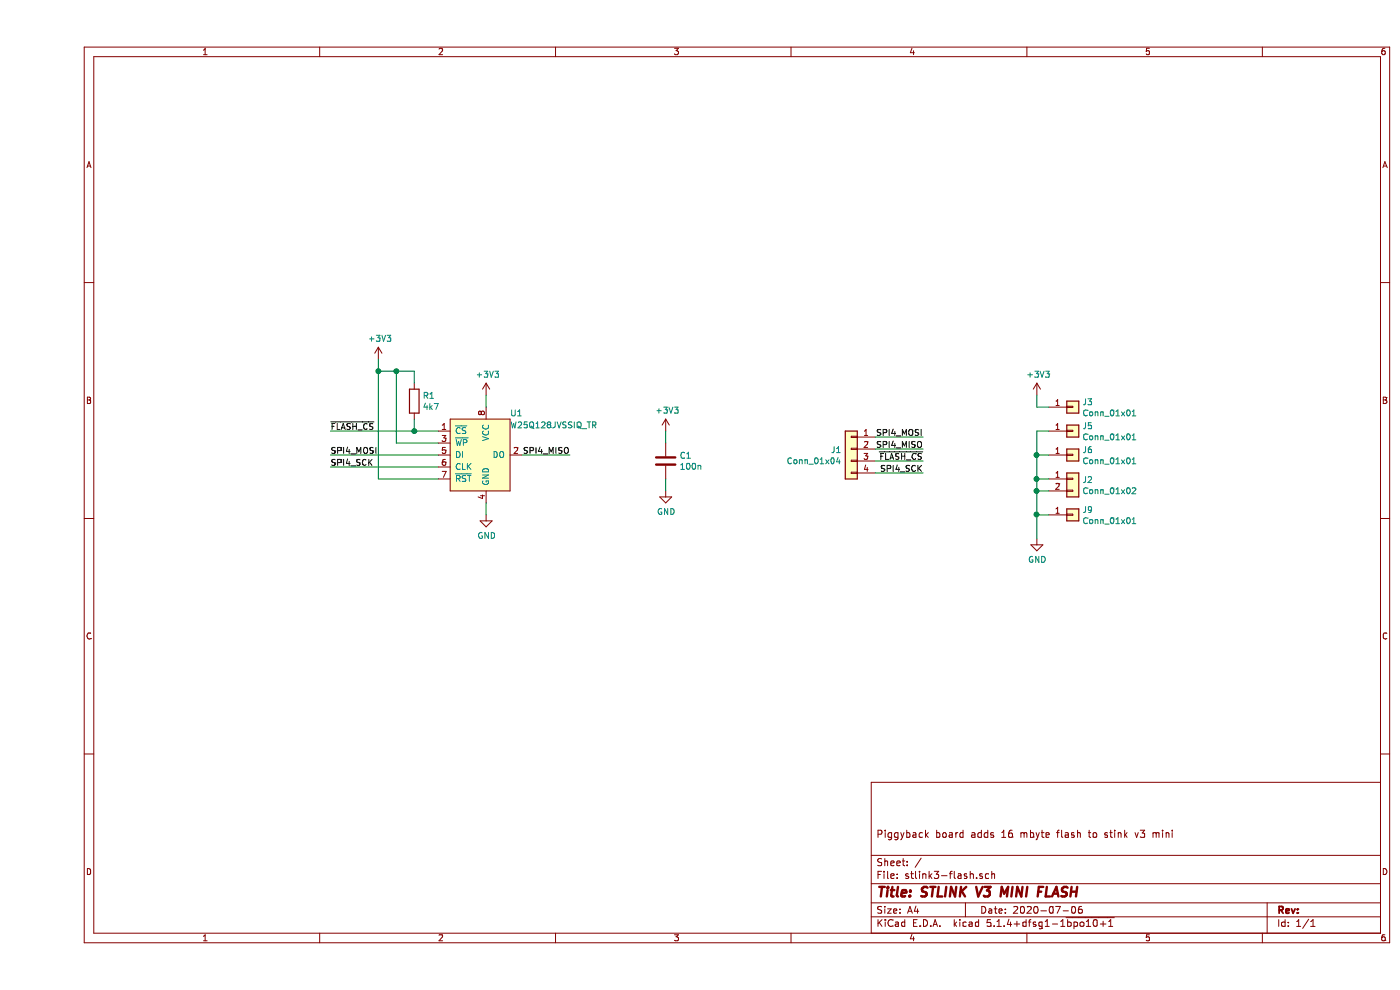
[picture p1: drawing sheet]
EESchema Schematic File Version 4
LIBS:stlink3-flash-cache
EELAYER 30 0
EELAYER END
$Descr A4 11693 8268
encoding utf-8
Sheet 1 1
Title "STLINK V3 MINI FLASH"
Date "2020-07-06"
Rev ""
Comp ""
Comment1 "Piggyback board adds 16 mbyte flash to stink v3 mini"
Comment2 ""
Comment3 ""
Comment4 ""
$EndDescr
$Comp
L dk_Memory:W25Q32JVSSIQ_TR U1
U 1 1
P 3750 3800
F 0 "U1" H 3950 4150 50  0000 L CNN
F 1 "W25Q128JVSSIQ_TR" H 3950 4050 50  0000 L CNN
F 2 "digikey-footprints:SOIC-8_W5.6mm" H 3950 4000 60  0001 L CNN
F 3 "http://www.winbond.com/resource-files/w25q32jv%20revg%2003272018%20plus.pdf" H 3950 4100 60  0001 L CNN
F 4 "W25Q32JVSSIQCT-ND" H 3950 4200 60  0001 L CNN "Digi-Key_PN"
F 5 "W25Q32JVSSIQ TR" H 3950 4300 60  0001 L CNN "MPN"
F 6 "Integrated Circuits (ICs)" H 3950 4400 60  0001 L CNN "Category"
F 7 "Memory" H 3950 4500 60  0001 L CNN "Family"
F 8 "http://www.winbond.com/resource-files/w25q32jv%20revg%2003272018%20plus.pdf" H 3950 4600 60  0001 L CNN "DK_Datasheet_Link"
F 9 "/product-detail/en/winbond-electronics/W25Q32JVSSIQ-TR/W25Q32JVSSIQCT-ND/7393546" H 3950 4700 60  0001 L CNN "DK_Detail_Page"
F 10 "IC FLASH 32M SPI 133MHZ 8SOIC" H 3950 4800 60  0001 L CNN "Description"
F 11 "Winbond Electronics" H 3950 4900 60  0001 L CNN "Manufacturer"
F 12 "Active" H 3950 5000 60  0001 L CNN "Status"
	1    3750 3800
	1    0    0    -1  
$EndComp
$Comp
L power:GND #PWR05
U 1 1
P 3750 4300
F 0 "#PWR05" H 3750 4050 50  0001 C CNN
F 1 "GND" H 3755 4127 50  0000 C CNN
F 2 "" H 3750 4300 50  0001 C CNN
F 3 "" H 3750 4300 50  0001 C CNN
	1    3750 4300
	1    0    0    -1  
$EndComp
$Comp
L power:+3V3 #PWR04
U 1 1
P 3750 3300
F 0 "#PWR04" H 3750 3150 50  0001 C CNN
F 1 "+3V3" H 3765 3473 50  0000 C CNN
F 2 "" H 3750 3300 50  0001 C CNN
F 3 "" H 3750 3300 50  0001 C CNN
	1    3750 3300
	1    0    0    -1  
$EndComp
Wire Wire Line
	3750 3300 3750 3400
Wire Wire Line
	3750 4200 3750 4300
$Comp
L Device:R R1
U 1 1
P 3150 3350
F 0 "R1" H 3220 3396 50  0000 L CNN
F 1 "4k7" H 3220 3305 50  0000 L CNN
F 2 "Resistor_SMD:R_0603_1608Metric" V 3080 3350 50  0001 C CNN
F 3 "~" H 3150 3350 50  0001 C CNN
	1    3150 3350
	1    0    0    -1  
$EndComp
$Comp
L power:+3V3 #PWR01
U 1 1
P 2850 3000
F 0 "#PWR01" H 2850 2850 50  0001 C CNN
F 1 "+3V3" H 2865 3173 50  0000 C CNN
F 2 "" H 2850 3000 50  0001 C CNN
F 3 "" H 2850 3000 50  0001 C CNN
	1    2850 3000
	1    0    0    -1  
$EndComp
Wire Wire Line
	3150 3500 3150 3600
Wire Wire Line
	3150 3600 3350 3600
Wire Wire Line
	3350 4000 2850 4000
Wire Wire Line
	2850 3000 2850 3100
Wire Wire Line
	3150 3200 3150 3100
Wire Wire Line
	3150 3100 3000 3100
$Comp
L Device:C C1
U 1 1
P 5250 3850
F 0 "C1" H 5365 3896 50  0000 L CNN
F 1 "100n" H 5365 3805 50  0000 L CNN
F 2 "Capacitor_SMD:C_0603_1608Metric" H 5288 3700 50  0001 C CNN
F 3 "~" H 5250 3850 50  0001 C CNN
	1    5250 3850
	1    0    0    -1  
$EndComp
$Comp
L power:+3V3 #PWR07
U 1 1
P 5250 3600
F 0 "#PWR07" H 5250 3450 50  0001 C CNN
F 1 "+3V3" H 5265 3773 50  0000 C CNN
F 2 "" H 5250 3600 50  0001 C CNN
F 3 "" H 5250 3600 50  0001 C CNN
	1    5250 3600
	1    0    0    -1  
$EndComp
$Comp
L power:GND #PWR08
U 1 1
P 5250 4100
F 0 "#PWR08" H 5250 3850 50  0001 C CNN
F 1 "GND" H 5255 3927 50  0000 C CNN
F 2 "" H 5250 4100 50  0001 C CNN
F 3 "" H 5250 4100 50  0001 C CNN
	1    5250 4100
	1    0    0    -1  
$EndComp
Wire Wire Line
	5250 4100 5250 4000
Wire Wire Line
	5250 3600 5250 3700
Wire Wire Line
	3350 3700 3000 3700
Wire Wire Line
	3000 3700 3000 3100
Connection ~ 3000 3100
Wire Wire Line
	3000 3100 2850 3100
Wire Wire Line
	2850 3100 2850 4000
Connection ~ 2850 3100
Wire Wire Line
	2450 3800 3350 3800
Wire Wire Line
	2450 3900 3350 3900
Text Label 2450 3900 0    50   ~ 0
SPI4_SCK
Text Label 2450 3800 0    50   ~ 0
SPI4_MOSI
Wire Wire Line
	2450 3600 3150 3600
Connection ~ 3150 3600
Text Label 2450 3600 0    50   ~ 0
~FLASH_CS~
Wire Wire Line
	4450 3800 4050 3800
Text Label 4450 3800 2    50   ~ 0
SPI4_MISO
$Comp
L Connector_Generic:Conn_01x04 J1
U 1 1
P 6800 3750
F 0 "J1" H 6880 3742 50  0000 L CNN
F 1 "Conn_01x04" H 6880 3651 50  0000 L CNN
F 2 "Connector_PinHeader_1.27mm:PinHeader_1x04_P1.27mm_Vertical" H 6800 3750 50  0001 C CNN
F 3 "~" H 6800 3750 50  0001 C CNN
	1    6800 3750
	-1   0    0    -1  
$EndComp
Wire Wire Line
	7400 3950 7000 3950
Wire Wire Line
	7400 3850 7000 3850
Wire Wire Line
	7400 3750 7000 3750
Wire Wire Line
	7400 3650 7000 3650
Text Label 7400 3650 2    50   ~ 0
SPI4_MOSI
Text Label 7400 3750 2    50   ~ 0
SPI4_MISO
Text Label 7400 3850 2    50   ~ 0
~FLASH_CS~
Text Label 7400 3950 2    50   ~ 0
SPI4_SCK
$Comp
L Connector_Generic:Conn_01x01 J5
U 1 1
P 8650 3600
F 0 "J5" H 8730 3642 50  0000 L CNN
F 1 "Conn_01x01" H 8730 3551 50  0000 L CNN
F 2 "Connector_PinHeader_1.27mm:PinHeader_1x01_P1.27mm_Vertical" H 8650 3600 50  0001 C CNN
F 3 "~" H 8650 3600 50  0001 C CNN
	1    8650 3600
	1    0    0    -1  
$EndComp
$Comp
L Connector_Generic:Conn_01x01 J6
U 1 1
P 8650 3800
F 0 "J6" H 8730 3842 50  0000 L CNN
F 1 "Conn_01x01" H 8730 3751 50  0000 L CNN
F 2 "Connector_PinHeader_1.27mm:PinHeader_1x01_P1.27mm_Vertical" H 8650 3800 50  0001 C CNN
F 3 "~" H 8650 3800 50  0001 C CNN
	1    8650 3800
	1    0    0    -1  
$EndComp
$Comp
L Connector_Generic:Conn_01x01 J9
U 1 1
P 8650 4300
F 0 "J9" H 8730 4342 50  0000 L CNN
F 1 "Conn_01x01" H 8730 4251 50  0000 L CNN
F 2 "Connector_PinHeader_1.27mm:PinHeader_1x01_P1.27mm_Vertical" H 8650 4300 50  0001 C CNN
F 3 "~" H 8650 4300 50  0001 C CNN
	1    8650 4300
	1    0    0    -1  
$EndComp
$Comp
L power:GND #PWR0104
U 1 1
P 8350 4500
F 0 "#PWR0104" H 8350 4250 50  0001 C CNN
F 1 "GND" H 8355 4327 50  0000 C CNN
F 2 "" H 8350 4500 50  0001 C CNN
F 3 "" H 8350 4500 50  0001 C CNN
	1    8350 4500
	1    0    0    -1  
$EndComp
Wire Wire Line
	8450 3600 8350 3600
Wire Wire Line
	8350 3600 8350 3800
Wire Wire Line
	8450 3800 8350 3800
Connection ~ 8350 3800
Wire Wire Line
	8350 3800 8350 4000
Wire Wire Line
	8450 4000 8350 4000
Connection ~ 8350 4000
$Comp
L Connector_Generic:Conn_01x01 J3
U 1 1
P 8650 3400
F 0 "J3" H 8730 3442 50  0000 L CNN
F 1 "Conn_01x01" H 8730 3351 50  0000 L CNN
F 2 "Connector_PinHeader_1.27mm:PinHeader_1x01_P1.27mm_Vertical" H 8650 3400 50  0001 C CNN
F 3 "~" H 8650 3400 50  0001 C CNN
	1    8650 3400
	1    0    0    -1  
$EndComp
$Comp
L power:+3V3 #PWR0101
U 1 1
P 8350 3300
F 0 "#PWR0101" H 8350 3150 50  0001 C CNN
F 1 "+3V3" H 8365 3473 50  0000 C CNN
F 2 "" H 8350 3300 50  0001 C CNN
F 3 "" H 8350 3300 50  0001 C CNN
	1    8350 3300
	1    0    0    -1  
$EndComp
Wire Wire Line
	8350 3300 8350 3400
Wire Wire Line
	8350 3400 8450 3400
$Comp
L Connector_Generic:Conn_01x02 J2
U 1 1
P 8650 4000
F 0 "J2" H 8730 3992 50  0000 L CNN
F 1 "Conn_01x02" H 8730 3901 50  0000 L CNN
F 2 "Connector_PinHeader_1.27mm:PinHeader_1x02_P1.27mm_Vertical" H 8650 4000 50  0001 C CNN
F 3 "~" H 8650 4000 50  0001 C CNN
	1    8650 4000
	1    0    0    -1  
$EndComp
Wire Wire Line
	8350 4000 8350 4100
Wire Wire Line
	8450 4100 8350 4100
Connection ~ 8350 4100
Wire Wire Line
	8350 4100 8350 4300
Wire Wire Line
	8450 4300 8350 4300
Connection ~ 8350 4300
Wire Wire Line
	8350 4300 8350 4500
$EndSCHEMATC
